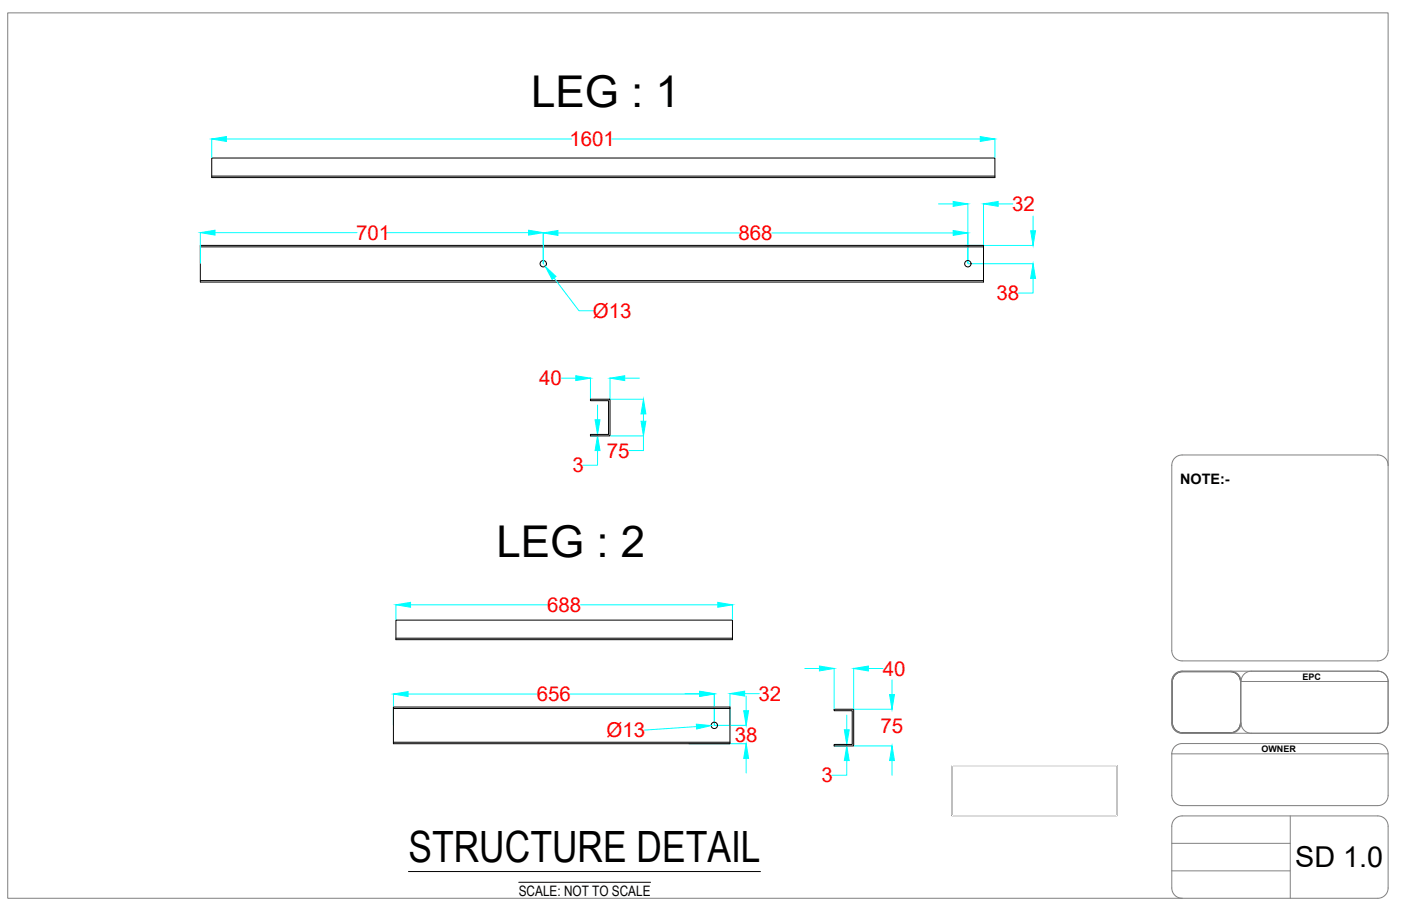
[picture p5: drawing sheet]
<svg xmlns="http://www.w3.org/2000/svg" width="432mm" height="279mm" viewBox="0 0 432 279" stroke-linecap="round" stroke-linejoin="round" font-family="sans-serif">
<!-- layer: 0 -->
<g fill="none" stroke="#000" stroke-width=".31">
<path d="M65.3 48.7h241.3v6.1h-241.3zM65.3 54.3h241.3M61.7 75.7h241.4v11.3h-241.4zM61.7 76.1h241.4M61.7 86.5h241.4M182 123.1h6v11.3h-6v-.4h5.6v-10.4h-5.6zM122 191.2h103.8v6.1h-103.8zM122 196.8h103.8M121.3 218h103.7v11.4h-103.7zM121.3 218.5h103.7M257.1 218.7h6v11.3h-6v-.4h5.6v-10.4h-5.6zM362.2 208a3.1 3.1 0 0 1 2.3-.9h14.7a3.3 3.3 0 0 1 3.1 4v11.7a3.1 3.1 0 0 1-1.4 2.6l-1.6 .6h-14.8l-1.2-.3-1-.6-.7-1.1-.3-1.3 .1-12.8 .3-1z"/>
<path d="M121.3 228.9h103.7M293.4 236.1h50.9v15.4h-50.9zM125.9 268.8h108.5M159.9 272.1h40.6"/>
<circle cx="167.4" cy="81.3" r=".98"/>
<circle cx="298.3" cy="81.3" r=".98"/>
<circle cx="220.2" cy="223.7" r=".98"/>
</g>
<g fill="none" stroke="#808080" stroke-width=".31">
<path d="M362.1 141.2a3.2 3.2 0 0 1 2.2-.9h60.4a3.2 3.2 0 0 1 3.1 3.2v57.1a3.2 3.2 0 0 1-3.1 3.2h-60.4a3.2 3.2 0 0 1-3.1-3.2v-57.1a3.2 3.2 0 0 1 .9-2.3zM427.8 143.5v-139.5h-425.4v273h361.9M362 208.3a3.1 3.1 0 0 1 2.5-1.2h14.7a3.1 3.1 0 0 1 3.1 3.2v12.5a3.1 3.1 0 0 1-3.1 3.2h-14.7a3.1 3.1 0 0 1-3.2-3.2v-12.5l.1-.8zM362.1 207.9a3.2 3.2 0 0 1 2.2-.9h60.4a3.2 3.2 0 0 1 3.1 3.2v12.8a3.2 3.2 0 0 1-3.1 3.1h-60.4a3.2 3.2 0 0 1-3.1-3.1v-12.8a3.2 3.2 0 0 1 .9-2.3zM379.3 207a3.2 3.2 0 0 1 3.2 3.2M382.5 210.2v12.8M382.5 210.2h45.3M385.7 207a3.2 3.2 0 0 0-3.2 3.2M361.2 232.5v12.8a3.2 3.2 0 0 0 3.1 3.1h60.4a3.2 3.2 0 0 0 3.1-3.1v-12.8M361.2 232.5h66.6M361.2 232.5a3.2 3.2 0 0 1 3.1-3.2h60.4a3.2 3.2 0 0 1 3.1 3.2M382.5 223a3.2 3.2 0 0 1-3.2 3.1"/>
<path d="M382.5 223a3.2 3.2 0 0 0 3.2 3.1M362.1 252.5a3.2 3.2 0 0 1 2.2-.9h60.4a3.2 3.2 0 0 1 3.1 3.2v19a3.2 3.2 0 0 1-3.1 3.2h-60.4a3.2 3.2 0 0 1-3.1-3.2v-19a3.2 3.2 0 0 1 .9-2.3zM397.7 251.6v25.4M361.2 268.6h36.5M361.2 260.1h36.5"/>
</g>
<!-- layer: Dimension -->
<g fill="none" stroke="#0ff" stroke-width=".31">
<path d="M65.3 42.8v5.8M69.8 42.9h106.4M188.4 42.9h113.7M306.6 42.8v5.8M61.7 71.7v9.5M66.3 71.7h43.7M119.1 71.7h43.8M167.4 71.7v9.5M172 71.8h55.9M237.9 71.8h55.9M289.3 62.9h4.5M297.4 75.7h21.1"/>
<path d="M298.3 62.8v18.4M298.3 71.8v9.4M303.1 62.8v18.4M307.6 62.9h4.6M318.4 66.6v4.6M167.4 81.3h.1M170.8 85.7l7.6 10.1h4.6M298.4 81.3h20.1M318.4 85.9v4.5h-4.5M172.9 116.6h4.6M182 116.5v6.5M188 116.5v6.5"/>
<path d="M192.5 116.6h4.6M182.1 134h2.1M182.1 134.4h2.1M184.2 138.9v4.6h-4.6M184.2 124.9v4.5M188.2 134.4h10.2M188.2 123.1h10.2M198.3 134.4v4.5h-4.5M198.3 127.6v2.3M122 186.4v4.7M126.5 186.5h42.4M178.9 186.5h42.3"/>
<path d="M225.8 186.4v4.7M121.3 214v9.5M125.8 214h39.9M175.7 214h39.9M211.1 213.9h4.5M220.2 213.8v9.7M225 213.8v9.7M229.5 213.9h4.5M230 214.7v4.5M248 206.2h4.6M257.1 206.1v12.5M263.1 206.1v12.5"/>
<path d="M263.3 218.7h11.7M267.6 206.2h4.6M274.9 209.7v4.5M212.3 229.4h17.7M214.7 224.1l-16.1 1.1M220.2 223.7h.1M220.3 223.7h9.7M230 233.9v4.5M257.2 230h3.9M257.2 229.6h3.9M261 234.6v4.5h-4.5M261 220.5v4.6"/>
<path d="M263.3 230h11.7M274.9 234.6v4.5"/>
</g>
<g fill="#0ff" stroke="#0ff" stroke-width=".31">
<path d="M215.6 213.2l4.6 .7-4.6 .8z"/>
<path d="M225 213.9l4.5-.7v1.5z"/>
<path d="M260.2 225.1h1.5l-.7 4.5z"/>
<path d="M261 230l.7 4.6h-1.5z"/>
<path d="M121.3 214l4.5-.7v1.5z"/>
<path d="M215.6 213.3l4.6 .7-4.6 .8z"/>
<path d="M229.2 219.2h1.5l-.7 4.5z"/>
<path d="M230 229.4l.7 4.5h-1.5z"/>
<path d="M188 116.6l4.5-.7v1.5z"/>
<path d="M177.5 115.9l4.5 .7-4.5 .8z"/>
<path d="M183.4 129.4h1.5l-.7 4.6z"/>
<path d="M184.2 134.4l.7 4.5h-1.5z"/>
<path d="M293.8 62.1l4.5 .8-4.5 .7z"/>
<path d="M303.1 62.9l4.5-.8v1.5z"/>
<path d="M317.6 71.2h1.6l-.8 4.5z"/>
<path d="M318.4 81.3l.8 4.6h-1.6z"/>
<path d="M293.8 71.1l4.5 .7-4.5 .8z"/>
<path d="M167.4 71.8l4.6-.7v1.5z"/>
<path d="M65.3 42.9l4.5-.8v1.5z"/>
<path d="M302.1 42.1l4.5 .8-4.5 .7z"/>
<path d="M198.3 123.1l.8 4.5h-1.5z"/>
<path d="M197.6 129.9h1.5l-.8 4.5z"/>
<path d="M162.9 71l4.5 .7-4.5 .8z"/>
<path d="M61.7 71.7l4.6-.7v1.5z"/>
<path d="M168 82.1l3.4 3.2-1.2 .9z"/>
<path d="M122 186.5l4.5-.7v1.5z"/>
<path d="M221.2 185.8l4.6 .7-4.6 .8z"/>
<path d="M214.6 223.3l4.6 .5-4.5 1z"/>
<path d="M252.6 205.4l4.5 .8-4.5 .7z"/>
<path d="M263.1 206.2l4.5-.8v1.5z"/>
<path d="M274.9 230l.8 4.6h-1.5z"/>
<path d="M274.2 214.2h1.5l-.8 4.5z"/>
</g>
<!-- layer: 0 -->
<path d="M293.4 236.1h50.9v15.4h-50.9z" fill="none" stroke="#fff" stroke-width=".31"/>
<g font-size="13.5">
<text x="163.7" y="32.9">LEG : 1</text>
<text x="153.1" y="171.8">LEG : 2</text>
</g>
<text font-size="13.3" x="125.9" y="266">STRUCTURE DETAIL</text>
<text font-size="8.9" x="399.2" y="267.4">SD 1.0</text>
<g font-size="6.3" fill="#f00">
<text x="175.5" y="45.1">1601</text>
<text x="311.9" y="65.1">32</text>
<text x="109.7" y="74">701</text>
<text x="227.6" y="74.1">868</text>
<text x="307.1" y="92.6">38</text>
<text x="182.7" y="98">Ø13</text>
<text x="166.2" y="118.8">40</text>
<text x="187" y="141.2">75</text>
<text x="176.4" y="145.7">3</text>
<text x="168.6" y="188.7">688</text>
<text x="272.1" y="208.4">40</text>
<text x="165.5" y="216.3">656</text>
<text x="233.8" y="216.1">32</text>
<text x="186.9" y="227.3">Ø13</text>
<text x="271.4" y="226">75</text>
<text x="226.5" y="228.7">38</text>
<text x="253.2" y="241.3">3</text>
</g>
<g font-size="4.4">
<text x="363.8" y="149.1">NOTE:-</text>
<text x="159.9" y="276.2">SCALE: NOT TO SCALE</text>
</g>
<g font-size="2.8">
<text x="401.5" y="209.7">EPC</text>
<text x="388.8" y="232">OWNER</text>
</g>
</svg>
